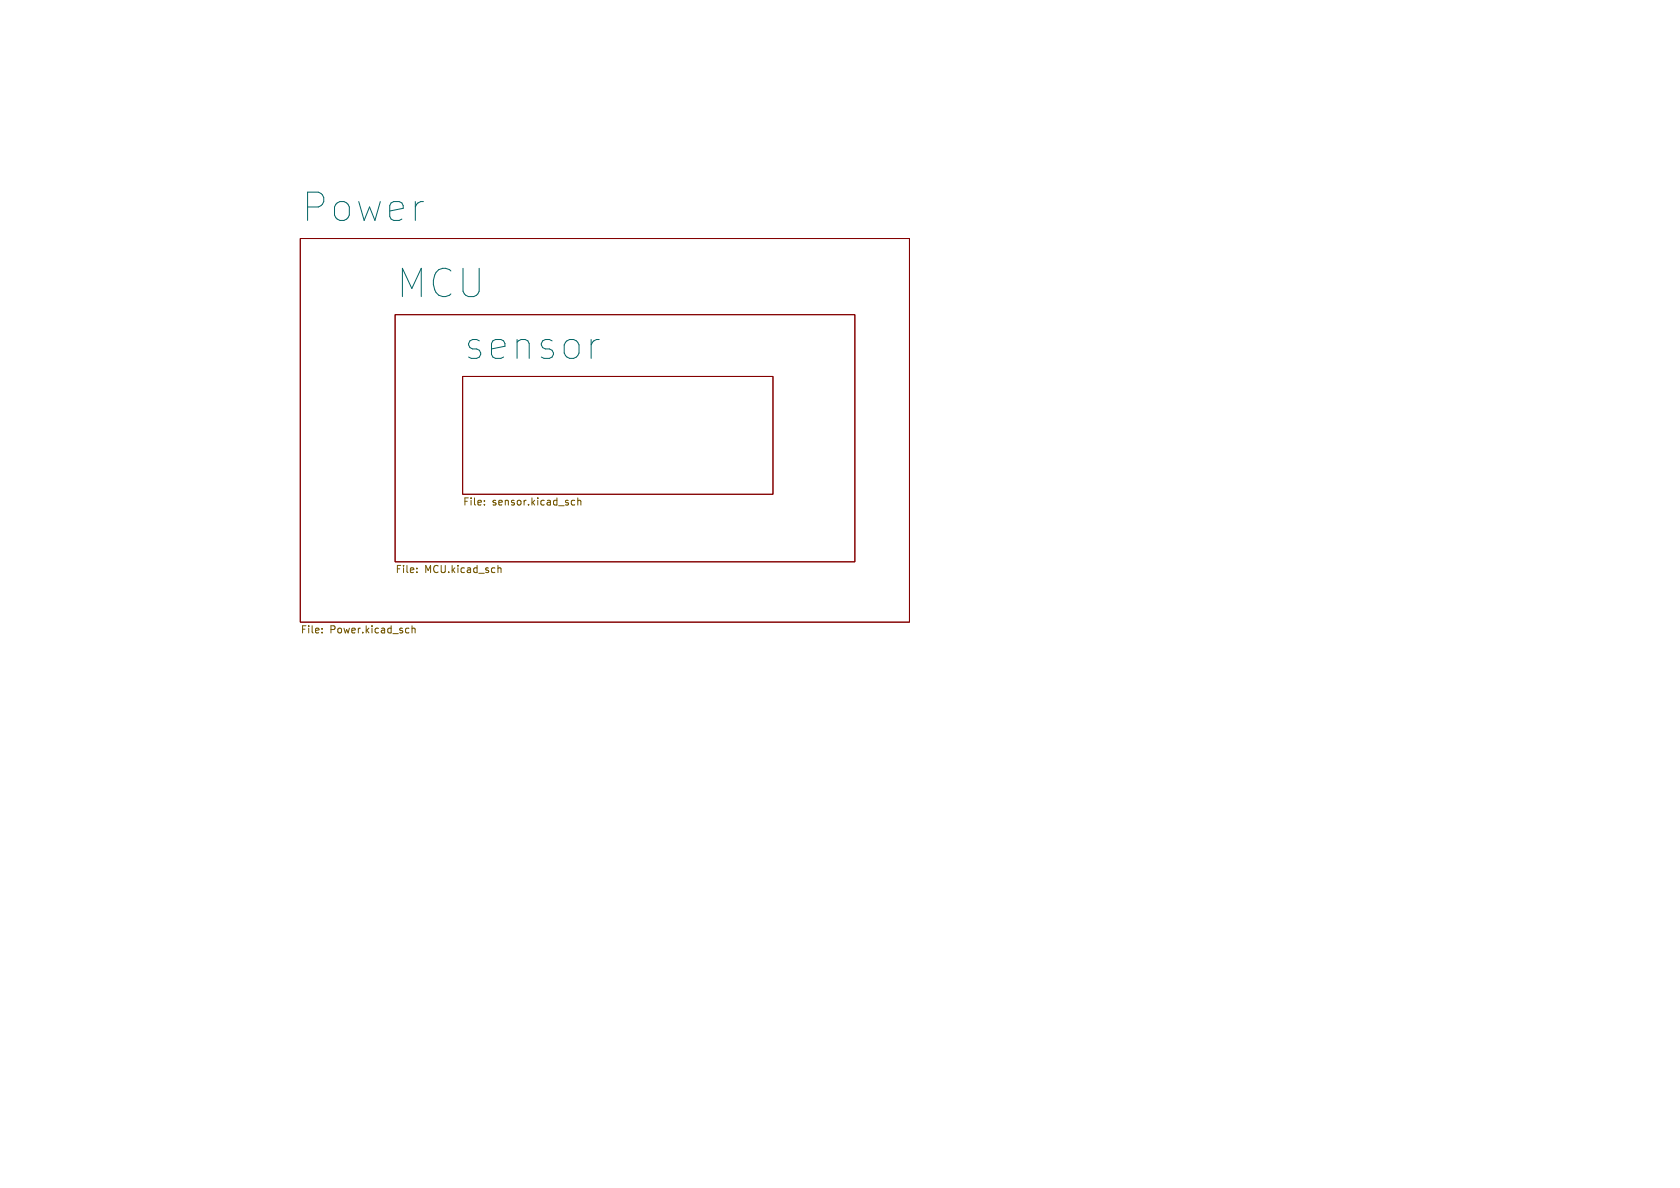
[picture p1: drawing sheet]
<svg xmlns="http://www.w3.org/2000/svg" width="297mm" height="210mm" viewBox="0 0 297 210" stroke-linecap="round" stroke-linejoin="round" font-family="sans-serif">
<path d="M53.1 42.2h107.7v67.8h-107.7zM69.8 55.6h81.3v43.7h-81.3zM81.8 66.5h54.9v20.9h-54.9z" fill="none" stroke="#840000" stroke-width=".18"/>
<g fill="none" stroke="#725600" stroke-width=".18">
<path d="M85.6 89.2v.1M85.6 88.5v.1M88 100v1.2M101.1 89.2h.5M101.1 88.5h.5M102.1 88.6l.2-.2 .3 .1 .1 .8M102.1 88v1.3M56.9 111.8v.1M56.9 111.1v.1M72.2 111l.1 .1M72.3 111.8l-.1 .1M72.8 110.6v1.3"/>
<path d="M72.8 111.2l.2-.2 .3 .1 .1 .8M73.7 101.1v.1M73.7 100.4v.2M88 100.5l.2-.1h.3l.1 .8"/>
</g>
<path d="M105.9 60h-.4l-.5 .3" fill="none" stroke="#006464" stroke-width=".18"/>
<g font-size="7" fill="#006464">
<text x="53.1" y="39.6">Power</text>
<text x="69.8" y="53">MCU</text>
<text x="81.8" y="64">sensor</text>
</g>
<g font-size="1.8" fill="#725600">
<text x="81.8" y="89.7">File:</text>
<text x="87" y="89.7">sensor.kicad_sch</text>
<text x="69.8" y="101.6">File:</text>
<text x="75.1" y="101.6">MCU.kicad_sch</text>
<text x="53.1" y="112.3">File:</text>
<text x="58.3" y="112.3">Power.kicad_sch</text>
</g>
</svg>
